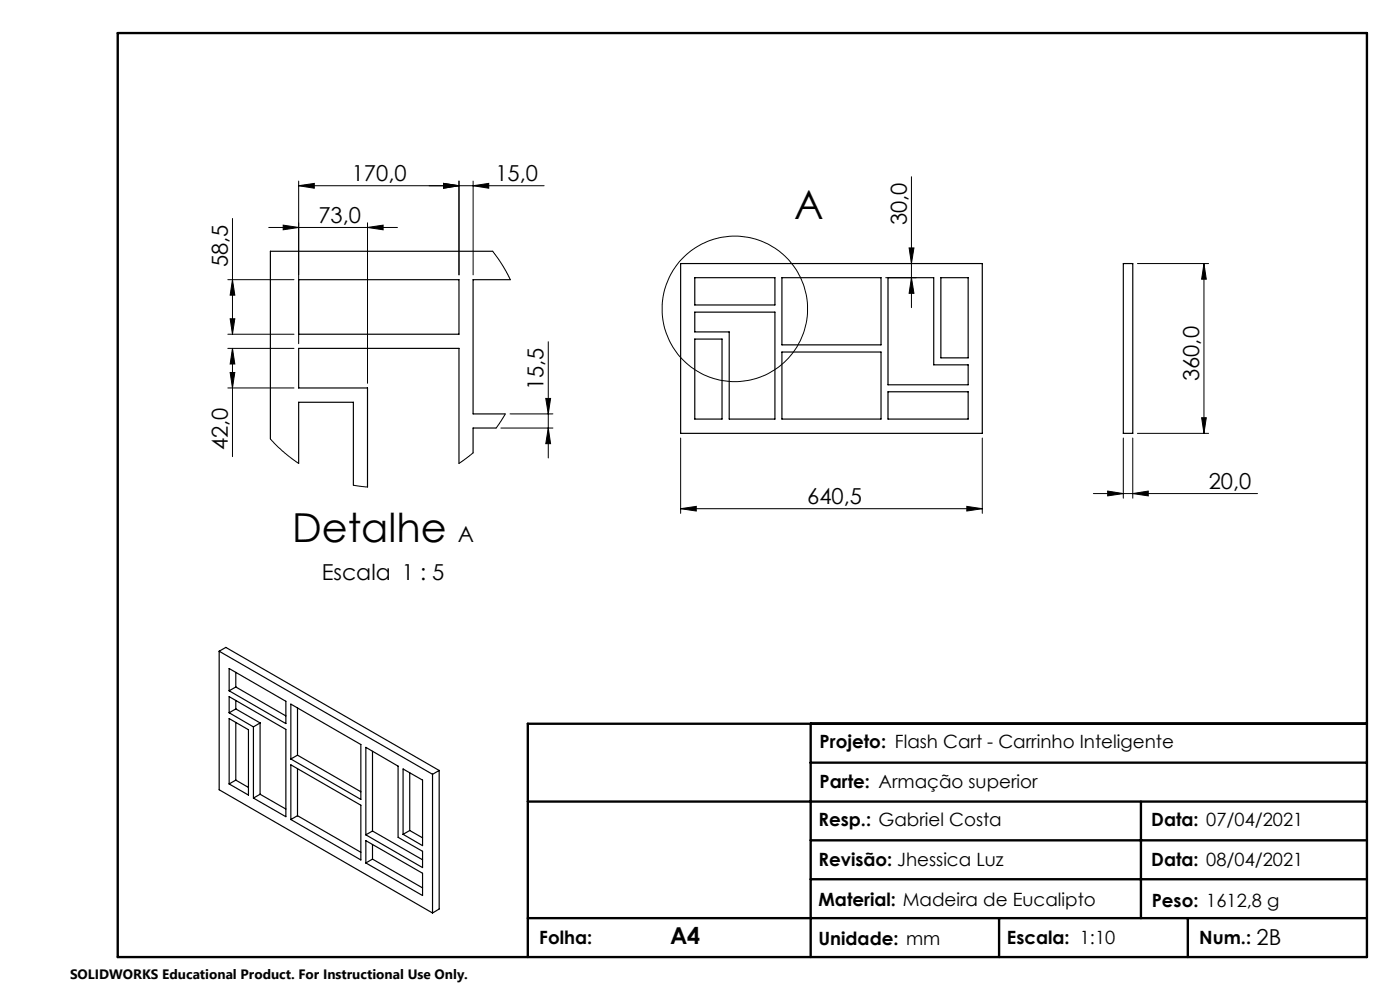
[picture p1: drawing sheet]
<svg xmlns="http://www.w3.org/2000/svg" width="297mm" height="210mm" viewBox="0 0 297 210" stroke-linecap="round" stroke-linejoin="round" font-family="sans-serif">
<g fill="none" stroke="#000" stroke-width=".21">
<path d="M63.4 39.4l3.3-.5v1zM63.4 38.4v34.5M63.4 39.4h52M94.1 38.9l3.3 .5-3.3 .5zM97.4 38.4v19.9M100.4 39.4l3.3-.5v1zM100.4 38.4v19.9M193.4 37.5v27.8M48.3 59.3h14.1M49.3 59.3l.5 3.3h-1zM49.3 46.3v24.6M57 48.3h27.3"/>
<path d="M60.1 47.8l3.3 .5-3.3 .4zM78 48.3l3.3-.5v.9zM78 47.3v34M104.5 53.3l2 2.8 1.8 3.2M187.9 58.9h6.5M192.9 52.6h1l-.5 3.3zM193.4 58.9l.5 3.3h-1zM241.3 55.9h15.1M255.4 55.9l.5 3.3h-1zM255.4 55.9v36M48.3 70.9h14.1M48.3 73.9h14.1"/>
<path d="M48.8 67.6h1l-.5 3.3zM48.8 79h1l-.5 3.3zM49.3 73.9l.5 3.3h-1zM49.3 73.9v23M116.3 72.5v24.6M48.3 82.3h14.1M57.4 93.1l2.6 2.6 3.4 2.6M100.4 96.1l-3 2.2M106.3 90.8h11M107.2 87.8l-2 3M108.2 87.8h9.1M115.8 84.5h1l-.5 3.3z"/>
<path d="M116.3 90.8l.5 3.3h-1zM144.4 92.9v16M208.4 92.9v16M238.3 92.9v12.8M240.3 92.9v12.8M241.3 91.9h15.1M254.9 88.6h1l-.5 3.3zM75 102.9l3 .4M144.4 107.9l3.3-.5v1zM144.4 107.9h64M205.1 107.4l3.3 .5-3.3 .5zM232 104.7h34.8"/>
<path d="M235 104.2l3.3 .5-3.3 .5zM240.3 104.7l3.3-.5v1z"/>
<circle cx="155.9" cy="65.5" r="15.4"/>
</g>
<path d="M25 7h265v196h-265zM172 153.5v49.5M290 153.5h-178v49.5M112 170h178M172 178.3h118M172 161.8h118M242 170v24.8M112 194.8h178M172 186.5h118M211.9 194.8v8.2M252 194.8v8.2" fill="none" stroke="#000" stroke-width=".5"/>
<g fill="#000">
<path d="M94.1 38.9l3.3 .5-3.3 .5zM63.4 39.4l3.3-.5v1z"/>
<path d="M60.1 47.8l3.3 .5-3.3 .4zM78 48.3l3.3-.5v.9z"/>
<path d="M192.9 52.6h1l-.5 3.3zM193.4 58.9l.5 3.3h-1zM49.3 59.3l.5 3.3h-1zM48.8 67.6h1l-.5 3.3zM49.3 73.9l.5 3.3h-1zM48.8 79h1l-.5 3.3zM115.8 84.5h1l-.5 3.3zM116.3 90.8l.5 3.3h-1z"/>
<path d="M254.9 88.6h1l-.5 3.3zM255.4 55.9l.5 3.3h-1z"/>
<path d="M144.4 107.9l3.3-.5v1zM205.1 107.4l3.3 .5-3.3 .5zM235 104.2l3.3 .5-3.3 .5zM240.3 104.7l3.3-.5v1zM94.1 38.9l3.3 .5-3.3 .5zM100.4 39.4l3.3-.5v1z"/>
</g>
<g fill="none" stroke="#000" stroke-width=".25">
<path d="M63.4 59.3h34v11.6h-34zM104.5 53.3h-47.1v39.8M108.3 59.3h-7.9v28.5h6.8M144.4 55.9h64v36h-64zM147.4 58.9h17v5.8h-17zM165.9 58.9h21v14.3h-21zM188.4 58.9h9.7v18.5h7.3v4.2h-17zM199.6 58.9h5.8v17h-5.8zM238.3 55.9h2v36h-2zM147.4 66.2h17v22.7h-9.7v-18.5h-7.3zM147.4 71.9h5.8v17h-5.8zM165.9 74.7h21v14.2h-21z"/>
<path d="M63.4 98.3v-13h11.6v17.6M97.4 98.3v-24.4h-34v8.4h14.6v21M105.2 90.8h-4.8v5.3M188.4 83.1h17v5.8h-17zM46.5 138.1l45.3 26.1M46.5 138.1v29.4l45.3 26.2M46.5 138.1l1.4-.8 45.3 26.1M48.6 151.2v-3.4l12 6.9v18.5l-6.8-3.9M48.6 141.8l12 7v4.7l-12-7zM48.6 152.4l4.1 2.4v13.9l-4.1-2.4zM48.6 151.2l5.2 3M50 145.7l-1.4 .8"/>
<path d="M50 145.7l10.6 6.2M50 142.6v3.1M50 148.6v1.8M50 153.2v12.3M50 150.4l-1.4 .8M50 150.4l5.2 2.9M53.8 154.2v15.1M55.2 153.3l-1.4 .9M55.2 153.3v15.2M61.7 149.4l14.9 8.5v11.7l-14.9-8.6zM63.1 150.2v10M77.6 158.5l6.9 4v15.1l5.1 3v3.4l-12-6.9z"/>
<path d="M79 159.4v16.9M50 165.5l-1.4 .8M50 165.5l2.7 1.5M55.2 168.5l-1.4 .8M55.2 168.5l5.4 3.1M61.7 162.2l14.9 8.6v11.6l-14.9-8.6zM63.1 160.2l-1.4 .8M63.1 160.2l13.5 7.7M63.1 163v10M63.1 173l-1.4 .8M63.1 173l13.5 7.8M77.6 178.3l12 6.9v4.8l-12-7z"/>
<path d="M79 176.3l-1.4 .8M79 179.1v3.1M79 176.3l10.6 6.1M85.5 163.1l4.1 2.4v13.9l-4.1-2.4zM86.9 176.2l-1.4 .8M86.9 163.9v12.3M86.9 176.2l2.7 1.5M91.8 164.2v29.5M93.2 163.4v29.4l-1.4 .9M93.2 163.4l-1.4 .8M79 182.2l-1.4 .8M79 182.2l10.6 6.1"/>
</g>
<g font-size="8.5">
<text x="168.5" y="46.4">A</text>
<text x="62" y="114.9">Detalhe</text>
</g>
<text font-size="4.9" x="142.1" y="200.2">A4</text>
<g font-size="4.7">
<text x="74.6" y="38.4">170,0</text>
<text x="105.1" y="38.4">15,0</text>
<text x="67.6" y="47.2">73,0</text>
<text x="192.4" y="47.8" transform="rotate(-90 192.4 47.8)">30,0</text>
<text x="48.3" y="56.7" transform="rotate(-90 48.3 56.7)">58,5</text>
<text x="115.3" y="82.8" transform="rotate(-90 115.3 82.8)">15,5</text>
<text x="254.4" y="80.9" transform="rotate(-90 254.4 80.9)">360,0</text>
<text x="48.3" y="95.5" transform="rotate(-90 48.3 95.5)">42,0</text>
<text x="171.2" y="106.9">640,5</text>
<text x="256.4" y="103.7">20,0</text>
<text x="97.1" y="114.9">A</text>
<text x="68.3" y="123.1">Escala 1 : 5</text>
<text x="266.6" y="200.5">2B</text>
</g>
<g font-size="3.9">
<text x="173.9" y="158.6">Projeto: Flash Cart - Carrinho Inteligente</text>
<text x="173.9" y="167.2">Parte: Armação superior</text>
<text x="173.6" y="175.1">Resp.: Gabriel Costa</text>
<text x="244.2" y="175.3">Data: 07/04/2021</text>
<text x="173.6" y="183.7">Revisão: Jhessica Luz</text>
<text x="244.2" y="183.7">Data: 08/04/2021</text>
<text x="173.6" y="192.2">Material: Madeira de Eucalipto</text>
<text x="244.3" y="192.3">Peso: 1612,8 g</text>
<text x="114.4" y="200.2">Folha:</text>
<text x="173.6" y="200.4">Unidade: mm</text>
<text x="213.6" y="200.2">Escala: 1:10</text>
<text x="254.4" y="200.2">Num.:</text>
</g>
<text font-size="2.9" x="14.9" y="207.6">SOLIDWORKS Educational Product. For Instructional Use Only.</text>
</svg>
